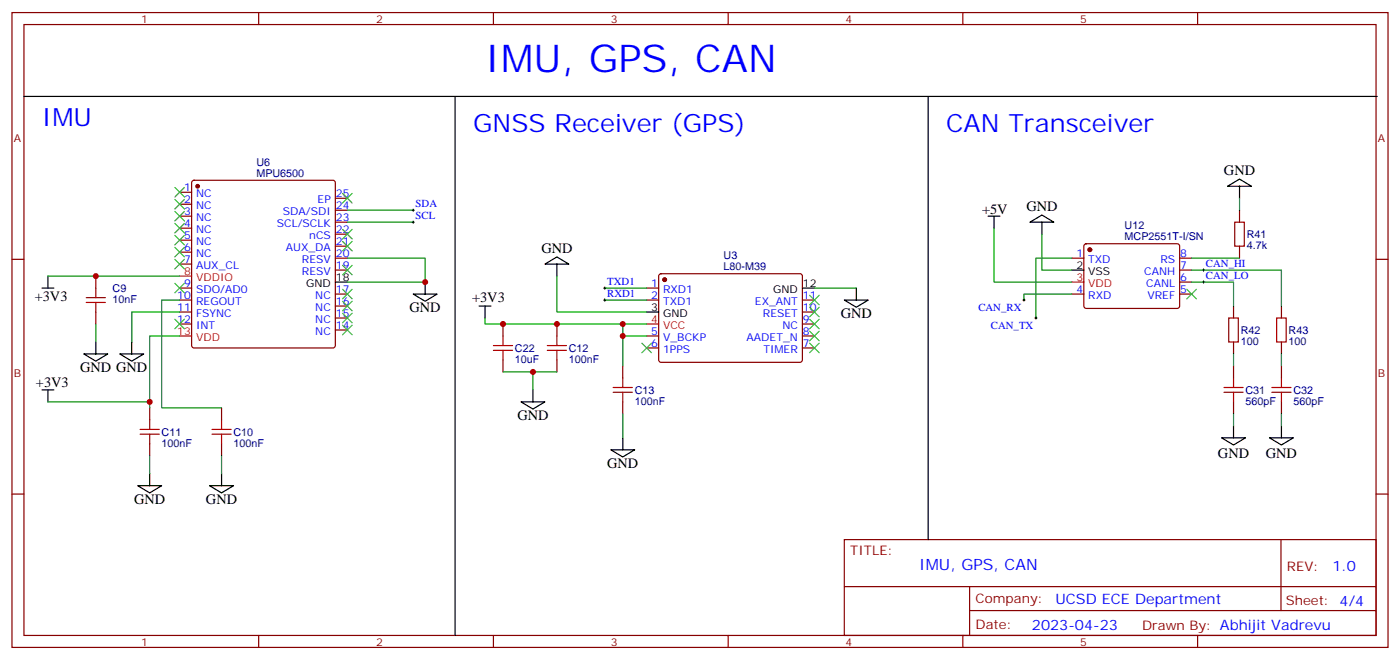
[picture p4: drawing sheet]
<svg xmlns="http://www.w3.org/2000/svg" width="412mm" height="194mm" viewBox="0 0 412 194" stroke-linecap="round" stroke-linejoin="round" font-family="sans-serif">
<g fill="none" stroke="#870000" stroke-width=".35">
<path d="M3.5 3.7h405.4v187h-405.4zM7.1 7.2h398.2v179.9h-398.2zM76.2 3.7v3.5M145.3 3.7v3.5M214.5 3.7v3.5M283.6 3.7v3.5M352.8 3.7v3.5M52.9 56.6h3.5M56.7 53.3l.4-.2h41l.5 .2 .2 .5v48l-.3 .5-.4 .2h-41l-.4-.3-.3-.4v-48zM98.8 58.4h3.5M3.5 76.4h3.6M52.9 60.1h3.5"/>
<path d="M52.9 63.7h3.5M52.9 67.2h3.5M52.9 70.7h3.5M52.9 74.3h3.5M52.9 77.8h3.5M98.8 79.6h3.5M98.8 76h3.5M98.8 72.5h3.5M98.8 69h3.5M98.8 65.4h3.5M98.8 61.9h3.5M315.7 76h3.6"/>
<path d="M319.5 72l.5-.2h27.1l.4 .7-.1 17.9-.6 .4h-27.1l-.4-.7v-17.6zM347.5 79.6h3.5M347.5 76h3.5M365.1 61.9v3.5M365.1 72.5v3.5M405.3 76.4h3.6M28.2 81.3v3.5M28.2 91.9v3.5M52.9 84.8h3.5M52.9 88.4h3.5M52.9 91.9h3.5M52.9 95.4h3.5"/>
<path d="M98.8 97.2h3.5M98.8 93.7h3.5M98.8 90.1h3.5M98.8 86.6h3.5M148.2 95.4v3.6M164 95.4v3.6M190.5 84.8h3.5M190.5 88.4h3.5M190.5 99h3.5M194.3 80.8l.4-.2 41.2 .1 .5 .6-.1 25-.6 .4-41.2-.1-.5-.6v-24.7zM236.4 88.4h3.5M236.4 91.9h3.5"/>
<path d="M236.4 95.4h3.5M236.4 99h3.5M315.7 86.6h3.6M347.5 86.6h3.5M347.5 83.1h3.5M363.4 90.1v3.6M377.5 90.1v3.6M148.2 106v3.5M164 106v3.5M183.4 107.8v3.5M183.4 118.4v3.5M190.5 102.5h3.5"/>
<path d="M236.4 102.5h3.5M363.4 100.7v3.5M363.4 107.8v3.5M363.4 118.4v3.5M377.5 100.7v3.5M377.5 107.8v3.5M377.5 118.4v3.5M44.1 120.1v3.5M44.1 130.7v3.5M65.3 120.1v3.5M65.3 130.7v3.5M3.5 145.5h3.6"/>
<path d="M248.7 158.9h156.6v28.2h-156.6zM377.3 159v20.8M405.3 145.5h3.6M248.7 172.8h156.5M285.6 179.8h119.6M285.6 172.8v14.1M76.2 187.1v3.6M145.3 187.1v3.6M214.5 187.1v3.6M283.6 187.1v3.6M352.8 187.1v3.6"/>
</g>
<g fill="#870000" stroke="#870000" stroke-width=".35">
<circle cx="58.2" cy="54.9" r=".53"/>
<circle cx="195.8" cy="82.4" r=".53"/>
<circle cx="321" cy="73.6" r=".53"/>
</g>
<path d="M52.9 81.3h3.5M52.9 99h3.5M190.5 95.4h3.5M315.7 83.1h3.6" fill="none" stroke="#f00" stroke-width=".35"/>
<g fill="none" stroke="#000" stroke-width=".35">
<path d="M7.1 28.4h398.6M134.1 28.4v158.7M273.4 28.4v130.5M361.6 54.9l3.5-2.2 3.6 2.2zM365.1 54.9v3.5M160.5 77.8l3.5-2.1 3.6 2.1zM164 77.8v3.5M291 63.7h3.6M292.8 63.7v3.5M303.4 65.4l3.5-2.1 3.5 2.1zM306.9 65.4v3.6M315.7 79.6h3.6"/>
<path d="M12.3 84.8h3.6M14.1 81.3v3.5M98.8 83.1h3.5M121.7 86.6h7.1l-3.6 2.1zM125.2 83.1v3.5M141.1 90.1h3.5M142.9 90.1v3.6M190.5 91.9h3.5M236.4 84.8h3.5M248.7 88.4h7.1l-3.6 2.1zM252.2 84.8v3.6M12.3 114.8h3.6"/>
<path d="M14.1 114.8v3.6M24.7 104.2h7l-3.5 2.2zM28.2 100.7v3.5M35.3 104.2h7l-3.5 2.2zM38.8 100.7v3.5M153.5 118.4h7l-3.5 2.1zM157 114.8v3.6M44.1 139.5v3.6M65.3 139.5v3.6M179.9 132.5h7.1l-3.6 2.1zM183.4 128.9v3.6M359.8 128.9h7.1l-3.5 2.2z"/>
<path d="M363.4 125.4v3.5M373.9 128.9h7.1l-3.5 2.2zM377.5 125.4v3.5M40.6 143.1h7l-3.5 2.1zM61.7 143.1h7.1l-3.5 2.1z"/>
</g>
<g fill="none" stroke="#000" stroke-width=".29">
<path d="M121.4 61.9h.7M121.4 65.4h.7M121.7 61.6v.7M121.7 65.1v.7M354.2 79.6h.7M354.5 79.2v.7M177.8 88.4h.7M177.8 84.8h.7M178.2 84.5v.7M178.2 88v.7M301.3 88.4h.7M301.6 88v.7"/>
<path d="M304.8 93.7h.7M305.2 93.3v.7M354.2 83.1h.7M354.5 82.7v.7"/>
</g>
<g fill="none" stroke="#008700" stroke-width=".35">
<path d="M365.1 58.4v3.5M102.3 76h22.9v7.1h-22.9M102.3 61.9h19.4M102.3 65.4h19.4M292.8 67.2v15.9h22.9M306.9 69v10.6h8.8M315.7 76h-10.5v17.7M351 79.6h26.5v10.5M351 76h14.1M14.1 81.3h38.8M28.2 95.4v5.3M52.9 99h-8.8v21.1"/>
<path d="M52.9 88.4h-5.3v31.7h17.7M52.9 91.9h-14.1v8.8M142.9 93.7v1.7h47.6M164 81.3v10.6h26.5M178.2 84.8h12.3M178.2 88.4h12.3M183.4 95.4v3.6M190.5 99h-7.1v8.8M239.9 84.8h12.3M315.7 86.6h-14.1v1.8M351 83.1h12.4v7M14.1 118.4h30"/>
<path d="M148.2 109.5h8.8v5.3M157 109.5h7M363.4 104.2v3.6M377.5 104.2v3.6M44.1 134.2v5.3M65.3 134.2v5.3M183.4 121.9v7M363.4 121.9v3.5M377.5 121.9v3.5"/>
</g>
<g fill="none" stroke="#a10000" stroke-width=".35">
<path d="M363.7 65.4h2.8v7.1h-2.8zM25.4 89.1h5.6M25.4 87.7h5.6M28.2 84.8v2.9M28.2 89.1v2.8M148.2 99v2.8M164 99v2.8M361.9 93.7h2.9v7h-2.9zM376.1 93.7h2.8v7h-2.8zM145.3 103.2h5.7M145.3 101.8h5.7M148.2 103.2v2.8"/>
<path d="M161.2 103.2h5.7M161.2 101.8h5.7M164 103.2v2.8M180.6 115.5h5.7M180.6 114.1h5.7M183.4 111.3v2.8M183.4 115.5v2.9M360.5 115.5h5.7M360.5 114.1h5.7M363.4 111.3v2.8M363.4 115.5v2.9M374.6 115.5h5.7"/>
<path d="M374.6 114.1h5.7M377.5 111.3v2.8M377.5 115.5v2.9M41.3 127.9h5.6M41.3 126.5h5.6M44.1 123.6v2.9M44.1 127.9v2.8M62.4 127.9h5.7M62.4 126.5h5.7M65.3 123.6v2.9M65.3 127.9v2.8"/>
</g>
<g fill="none" stroke="#3c3" stroke-width=".35">
<path d="M51.5 55.2l2.8 2.8M51.5 58.7l2.8 2.9M54.3 55.2l-2.8 2.8M54.3 58.7l-2.8 2.9M100.9 57l2.8 2.8M103.7 57l-2.8 2.8M51.5 62.3l2.8 2.8M51.5 65.8l2.8 2.8M51.5 69.3l2.8 2.8M51.5 72.8l2.8 2.9M51.5 76.4l2.8 2.8M54.3 62.3l-2.8 2.8"/>
<path d="M54.3 65.8l-2.8 2.8M54.3 69.3l-2.8 2.8M54.3 72.8l-2.8 2.9M54.3 76.4l-2.8 2.8M100.9 78.1l2.8 2.9M100.9 71.1l2.8 2.8M100.9 67.6l2.8 2.8M103.7 78.1l-2.8 2.9M103.7 71.1l-2.8 2.8M103.7 67.6l-2.8 2.8M51.5 83.4l2.8 2.9M51.5 94l2.8 2.8"/>
<path d="M54.3 83.4l-2.8 2.9M54.3 94l-2.8 2.8M100.9 95.8l2.8 2.8M100.9 92.3l2.8 2.8M100.9 88.7l2.8 2.8M100.9 85.2l2.8 2.8M103.7 95.8l-2.8 2.8M103.7 92.3l-2.8 2.8M103.7 88.7l-2.8 2.8M103.7 85.2l-2.8 2.8M238.5 97.5l2.8 2.9M238.5 94l2.8 2.8"/>
<path d="M238.5 90.5l2.8 2.8M238.5 87l2.8 2.8M241.3 97.5l-2.8 2.9M241.3 94l-2.8 2.8M241.3 90.5l-2.8 2.8M241.3 87l-2.8 2.8M349.6 85.2l2.8 2.8M352.4 85.2l-2.8 2.8M189.1 101.1l2.8 2.8M191.9 101.1l-2.8 2.8M238.5 101.1l2.8 2.8M241.3 101.1l-2.8 2.8"/>
</g>
<g fill="#c00">
<circle cx="28.2" cy="81.3" r=".88"/>
<circle cx="44.1" cy="118.4" r=".88"/>
<circle cx="125.2" cy="83.1" r=".88"/>
<circle cx="148.2" cy="95.4" r=".88"/>
<circle cx="164" cy="95.4" r=".88"/>
<circle cx="157" cy="109.5" r=".88"/>
<circle cx="183.4" cy="95.4" r=".88"/>
<circle cx="183.4" cy="99" r=".88"/>
</g>
<text font-size="11.3" fill="#00f" x="142.9" y="21.3">IMU, GPS, CAN</text>
<g font-size="7.4" fill="#00f">
<text x="12.3" y="37.2">IMU</text>
<text x="139.3" y="39">GNSS Receiver (GPS)</text>
<text x="278.7" y="39">CAN Transceiver</text>
</g>
<text font-size="4.6" fill="#00f" x="270.8" y="168">IMU, GPS, CAN</text>
<g font-size="4.2">
<text x="360.5" y="51.6">GND</text>
<text x="289.3" y="63">+5V</text>
<text x="302.3" y="62.1">GND</text>
<text x="159.5" y="74.5">GND</text>
<text x="10.2" y="88.8">+3V3</text>
<text x="139" y="89.1">+3V3</text>
<text x="120.6" y="91.9">GND</text>
<text x="247.6" y="93.7">GND</text>
<text x="23.6" y="109.5">GND GND</text>
<text x="10.6" y="114.1">+3V3</text>
<text x="152.4" y="123.6">GND</text>
<text x="178.9" y="137.8">GND</text>
<text x="358.8" y="135">GND</text>
<text x="372.9" y="135">GND</text>
<text x="39.5" y="148.3">GND</text>
<text x="60.7" y="148.3">GND</text>
</g>
<g font-size="4.2" fill="#00f">
<text x="392.5" y="168.2">1.0</text>
<text x="310.9" y="177.8">UCSD ECE Department</text>
<text x="304" y="185.6">2023-04-23</text>
</g>
<g font-size="3.9" fill="#800">
<text x="250.5" y="163.5">TITLE:</text>
<text x="379.1" y="168.2">REV:</text>
<text x="287.4" y="177.7">Company:</text>
<text x="378.7" y="178.3">Sheet: 4/4</text>
<text x="287.4" y="185.4">Date:</text>
<text x="336.4" y="185.5">Drawn By: Abhijit Vadrevu</text>
</g>
<g font-size="3.2" fill="#800">
<text x="41.6" y="6.7">1</text>
<text x="110.8" y="6.7">2</text>
<text x="179.9" y="6.7">3</text>
<text x="249.1" y="6.7">4</text>
<text x="318.2" y="6.7">5</text>
<text x="4.1" y="41.8">A</text>
<text x="405.9" y="41.8">A</text>
<text x="4.1" y="110.9">B</text>
<text x="405.9" y="110.9">B</text>
<text x="41.6" y="190.1">1</text>
<text x="110.8" y="190.1">2</text>
<text x="179.9" y="190.1">3</text>
<text x="249.1" y="190.1">4</text>
<text x="318.2" y="190.1">5</text>
</g>
<g font-size="3.2" fill="#000080">
<text x="75.5" y="52">MPU6500</text>
<text x="75.5" y="48.9">U6</text>
<text x="331.3" y="70.7">MCP2551T-I/SN</text>
<text x="331.3" y="67.6">U12</text>
<text x="367.2" y="70">R41</text>
<text x="213.2" y="76.4">U3</text>
<text x="367.2" y="73.2">4.7k</text>
<text x="213.2" y="79.6">L80-M39</text>
<text x="33.2" y="89.2">10nF</text>
<text x="33.2" y="86">C9</text>
<text x="365.5" y="101.5">100</text>
<text x="365.5" y="98.3">R42</text>
<text x="379.6" y="101.5">100</text>
<text x="379.6" y="98.3">R43</text>
<text x="151.7" y="106.8">10uF</text>
<text x="151.7" y="103.6">C22</text>
<text x="167.6" y="106.8">100nF</text>
<text x="167.6" y="103.6">C12</text>
<text x="187" y="119.2">100nF</text>
<text x="187" y="116">C13</text>
<text x="366.9" y="119.2">560pF</text>
<text x="366.9" y="116">C31</text>
<text x="381" y="119.2">560pF</text>
<text x="381" y="116">C32</text>
<text x="47.6" y="131.5">100nF</text>
<text x="47.6" y="128.3">C11</text>
<text x="68.8" y="131.5">100nF</text>
<text x="68.8" y="128.3">C10</text>
</g>
<g font-size="3.2" fill="#00f">
<text x="54.3" y="56.3">1</text>
<text x="54.3" y="59.8">2</text>
<text x="57.7" y="58">NC</text>
<text x="93.6" y="59.8">EP</text>
<text x="99" y="58">25</text>
<text x="54.3" y="63.3">3</text>
<text x="57.7" y="61.6">NC</text>
<text x="57.7" y="65.1">NC</text>
<text x="83.3" y="63.3">SDA/SDI</text>
<text x="99" y="65.1">23</text>
<text x="99" y="61.6">24</text>
<text x="122.4" y="61">SDA</text>
<text x="122.4" y="64.6">SCL</text>
<text x="54.3" y="66.9">4</text>
<text x="54.3" y="70.4">5</text>
<text x="57.7" y="68.6">NC</text>
<text x="81.5" y="66.9">SCL/SCLK</text>
<text x="91.1" y="70.4">nCS</text>
<text x="99" y="68.6">22</text>
<text x="54.3" y="73.9">6</text>
<text x="54.3" y="77.4">7</text>
<text x="57.7" y="72.1">NC</text>
<text x="57.7" y="75.7">NC</text>
<text x="84.2" y="73.9">AUX_DA</text>
<text x="88.9" y="77.4">RESV</text>
<text x="99" y="75.7">20</text>
<text x="99" y="72.1">21</text>
<text x="317.1" y="75.7">1</text>
<text x="320.6" y="77.4">TXD</text>
<text x="341.8" y="77.4">RS</text>
<text x="347.7" y="75.7">8</text>
<text x="57.7" y="79.2">AUX_CL</text>
<text x="88.9" y="81">RESV</text>
<text x="99" y="79.2">19</text>
<text x="178.9" y="84">TXD1</text>
<text x="337" y="81">CANH</text>
<text x="347.7" y="82.7">6</text>
<text x="347.7" y="79.2">7</text>
<text x="355.2" y="78.7">CAN_HI</text>
<text x="355.2" y="82.2">CAN_LO</text>
<text x="52.2" y="88">10</text>
<text x="54.3" y="84.5">9</text>
<text x="57.7" y="86.3">SDO/AD0</text>
<text x="57.7" y="89.8">REGOUT</text>
<text x="92.9" y="88">NC</text>
<text x="99" y="89.8">16</text>
<text x="99" y="86.3">17</text>
<text x="178.9" y="87.5">RXD1</text>
<text x="191.8" y="84.5">1</text>
<text x="191.8" y="88">2</text>
<text x="195.3" y="86.3">RXD1</text>
<text x="195.3" y="89.8">TXD1</text>
<text x="222.4" y="89.8">EX_ANT</text>
<text x="236.5" y="88">11</text>
<text x="317.1" y="86.3">4</text>
<text x="320.6" y="88">RXD</text>
<text x="337.7" y="84.5">CANL</text>
<text x="338" y="88">VREF</text>
<text x="347.7" y="86.3">5</text>
<text x="52.2" y="91.5">11</text>
<text x="52.2" y="95.1">12</text>
<text x="57.7" y="93.3">FSYNC</text>
<text x="92.9" y="95.1">NC</text>
<text x="92.9" y="91.5">NC</text>
<text x="99" y="93.3">15</text>
<text x="224.7" y="93.3">RESET</text>
<text x="236.5" y="95.1">9</text>
<text x="236.5" y="91.5">10</text>
<text x="288.2" y="91.5">CAN_RX</text>
<text x="57.7" y="96.8">INT</text>
<text x="92.9" y="98.6">NC</text>
<text x="99" y="96.8">14</text>
<text x="191.8" y="98.6">5</text>
<text x="195.3" y="100.4">V_BCKP</text>
<text x="219.9" y="100.4">AADET_N</text>
<text x="230.5" y="96.8">NC</text>
<text x="236.5" y="98.6">8</text>
<text x="291.9" y="96.8">CAN_TX</text>
<text x="191.8" y="102.1">6</text>
<text x="195.3" y="103.9">1PPS</text>
<text x="224.9" y="103.9">TIMER</text>
<text x="236.5" y="102.1">7</text>
</g>
<g font-size="3.2" fill="#f00">
<text x="54.3" y="81">8</text>
<text x="57.7" y="82.7">VDDIO</text>
<text x="317.1" y="82.7">3</text>
<text x="320.6" y="84.5">VDD</text>
<text x="191.8" y="95.1">4</text>
<text x="52.2" y="98.6">13</text>
<text x="57.7" y="100.4">VDD</text>
<text x="195.3" y="96.8">VCC</text>
</g>
<g font-size="3.2">
<text x="99" y="82.7">18</text>
<text x="317.1" y="79.2">2</text>
<text x="320.6" y="81">VSS</text>
<text x="90.2" y="84.5">GND</text>
<text x="227.8" y="86.3">GND</text>
<text x="236.5" y="84.5">12</text>
<text x="191.8" y="91.5">3</text>
<text x="195.3" y="93.3">GND</text>
</g>
</svg>
